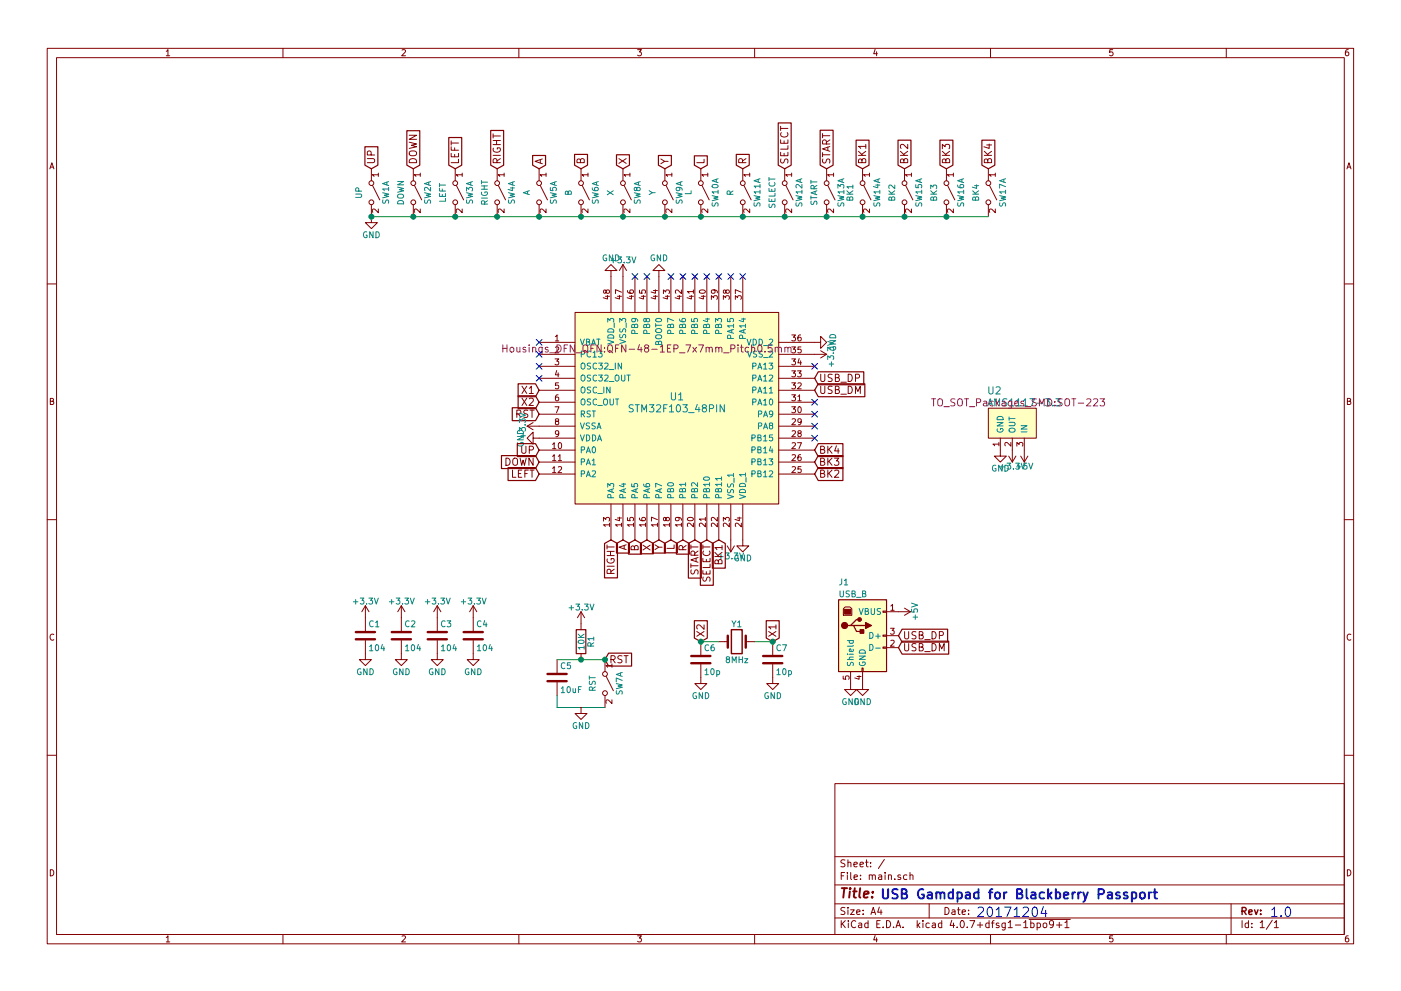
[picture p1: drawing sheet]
EESchema Schematic File Version 2
LIBS:power
LIBS:device
LIBS:switches
LIBS:relays
LIBS:motors
LIBS:transistors
LIBS:conn
LIBS:linear
LIBS:regul
LIBS:74xx
LIBS:cmos4000
LIBS:adc-dac
LIBS:memory
LIBS:xilinx
LIBS:microcontrollers
LIBS:dsp
LIBS:microchip
LIBS:analog_switches
LIBS:motorola
LIBS:texas
LIBS:intel
LIBS:audio
LIBS:interface
LIBS:digital-audio
LIBS:philips
LIBS:display
LIBS:cypress
LIBS:siliconi
LIBS:opto
LIBS:atmel
LIBS:contrib
LIBS:valves
LIBS:mysch
LIBS:main-cache
EELAYER 25 0
EELAYER END
$Descr A4 11693 8268
encoding utf-8
Sheet 1 1
Title ""
Date ""
Rev ""
Comp ""
Comment1 ""
Comment2 ""
Comment3 ""
Comment4 ""
$EndDescr
Text Notes 7350 7500 0    79   ~ 16
USB Gamdpad for Blackberry Passport
Text Notes 8150 7650 0    79   ~ 0
20171204
Text Notes 10600 7650 0    79   ~ 0
1.0
$Comp
L STM32F103_48PIN U1
U 1 1
P 5650 3350
F 0 "U1" H 5650 3400 60  0000 C CNN
F 1 "STM32F103_48PIN" H 5650 3300 60  0000 C CNN
F 2 "Housings_DFN_QFN:QFN-48-1EP_7x7mm_Pitch0.5mm" H 5400 3800 60  0000 C CNN
F 3 "" H 5400 3800 60  0000 C CNN
	1    5650 3350
	1    0    0    -1  
$EndComp
Text GLabel 4500 3250 0    61   Input ~ 0
X1
Text GLabel 4500 3350 0    61   Input ~ 0
X2
Text GLabel 4500 3450 0    61   Input ~ 0
RST
$Comp
L +3.3V #PWR01
U 1 1
P 4500 3550
F 0 "#PWR01" H 4500 3400 50  0001 C CNN
F 1 "+3.3V" H 4500 3690 50  0000 C CNN
F 2 "" H 4500 3550 50  0001 C CNN
F 3 "" H 4500 3550 50  0001 C CNN
	1    4500 3550
	0    -1   -1   0   
$EndComp
$Comp
L GND #PWR02
U 1 1
P 4500 3650
F 0 "#PWR02" H 4500 3400 50  0001 C CNN
F 1 "GND" H 4500 3500 50  0000 C CNN
F 2 "" H 4500 3650 50  0001 C CNN
F 3 "" H 4500 3650 50  0001 C CNN
	1    4500 3650
	0    1    1    0   
$EndComp
Text GLabel 6800 3250 2    61   Input ~ 0
USB_DM
Text GLabel 6800 3150 2    61   Input ~ 0
USB_DP
$Comp
L +3.3V #PWR03
U 1 1
P 6100 4500
F 0 "#PWR03" H 6100 4350 50  0001 C CNN
F 1 "+3.3V" H 6100 4640 50  0000 C CNN
F 2 "" H 6100 4500 50  0001 C CNN
F 3 "" H 6100 4500 50  0001 C CNN
	1    6100 4500
	-1   0    0    1   
$EndComp
$Comp
L GND #PWR04
U 1 1
P 6200 4500
F 0 "#PWR04" H 6200 4250 50  0001 C CNN
F 1 "GND" H 6200 4350 50  0000 C CNN
F 2 "" H 6200 4500 50  0001 C CNN
F 3 "" H 6200 4500 50  0001 C CNN
	1    6200 4500
	1    0    0    -1  
$EndComp
$Comp
L +3.3V #PWR05
U 1 1
P 6800 2950
F 0 "#PWR05" H 6800 2800 50  0001 C CNN
F 1 "+3.3V" H 6800 3090 50  0000 C CNN
F 2 "" H 6800 2950 50  0001 C CNN
F 3 "" H 6800 2950 50  0001 C CNN
	1    6800 2950
	0    1    1    0   
$EndComp
$Comp
L GND #PWR06
U 1 1
P 6800 2850
F 0 "#PWR06" H 6800 2600 50  0001 C CNN
F 1 "GND" H 6800 2700 50  0000 C CNN
F 2 "" H 6800 2850 50  0001 C CNN
F 3 "" H 6800 2850 50  0001 C CNN
	1    6800 2850
	0    -1   -1   0   
$EndComp
$Comp
L +3.3V #PWR07
U 1 1
P 5200 2300
F 0 "#PWR07" H 5200 2150 50  0001 C CNN
F 1 "+3.3V" H 5200 2440 50  0000 C CNN
F 2 "" H 5200 2300 50  0001 C CNN
F 3 "" H 5200 2300 50  0001 C CNN
	1    5200 2300
	1    0    0    -1  
$EndComp
$Comp
L GND #PWR08
U 1 1
P 5100 2300
F 0 "#PWR08" H 5100 2050 50  0001 C CNN
F 1 "GND" H 5100 2150 50  0000 C CNN
F 2 "" H 5100 2300 50  0001 C CNN
F 3 "" H 5100 2300 50  0001 C CNN
	1    5100 2300
	-1   0    0    1   
$EndComp
$Comp
L GND #PWR09
U 1 1
P 5500 2300
F 0 "#PWR09" H 5500 2050 50  0001 C CNN
F 1 "GND" H 5500 2150 50  0000 C CNN
F 2 "" H 5500 2300 50  0001 C CNN
F 3 "" H 5500 2300 50  0001 C CNN
	1    5500 2300
	-1   0    0    1   
$EndComp
$Comp
L C C1
U 1 1
P 3050 5300
F 0 "C1" H 3075 5400 50  0000 L CNN
F 1 "104" H 3075 5200 50  0000 L CNN
F 2 "Capacitors_SMD:C_0603_HandSoldering" H 3088 5150 50  0001 C CNN
F 3 "" H 3050 5300 50  0001 C CNN
	1    3050 5300
	1    0    0    -1  
$EndComp
$Comp
L C C2
U 1 1
P 3350 5300
F 0 "C2" H 3375 5400 50  0000 L CNN
F 1 "104" H 3375 5200 50  0000 L CNN
F 2 "Capacitors_SMD:C_0603_HandSoldering" H 3388 5150 50  0001 C CNN
F 3 "" H 3350 5300 50  0001 C CNN
	1    3350 5300
	1    0    0    -1  
$EndComp
$Comp
L C C3
U 1 1
P 3650 5300
F 0 "C3" H 3675 5400 50  0000 L CNN
F 1 "104" H 3675 5200 50  0000 L CNN
F 2 "Capacitors_SMD:C_0603_HandSoldering" H 3688 5150 50  0001 C CNN
F 3 "" H 3650 5300 50  0001 C CNN
	1    3650 5300
	1    0    0    -1  
$EndComp
$Comp
L C C4
U 1 1
P 3950 5300
F 0 "C4" H 3975 5400 50  0000 L CNN
F 1 "104" H 3975 5200 50  0000 L CNN
F 2 "Capacitors_SMD:C_0603_HandSoldering" H 3988 5150 50  0001 C CNN
F 3 "" H 3950 5300 50  0001 C CNN
	1    3950 5300
	1    0    0    -1  
$EndComp
$Comp
L GND #PWR010
U 1 1
P 3050 5450
F 0 "#PWR010" H 3050 5200 50  0001 C CNN
F 1 "GND" H 3050 5300 50  0000 C CNN
F 2 "" H 3050 5450 50  0001 C CNN
F 3 "" H 3050 5450 50  0001 C CNN
	1    3050 5450
	1    0    0    -1  
$EndComp
$Comp
L GND #PWR011
U 1 1
P 3350 5450
F 0 "#PWR011" H 3350 5200 50  0001 C CNN
F 1 "GND" H 3350 5300 50  0000 C CNN
F 2 "" H 3350 5450 50  0001 C CNN
F 3 "" H 3350 5450 50  0001 C CNN
	1    3350 5450
	1    0    0    -1  
$EndComp
$Comp
L GND #PWR012
U 1 1
P 3650 5450
F 0 "#PWR012" H 3650 5200 50  0001 C CNN
F 1 "GND" H 3650 5300 50  0000 C CNN
F 2 "" H 3650 5450 50  0001 C CNN
F 3 "" H 3650 5450 50  0001 C CNN
	1    3650 5450
	1    0    0    -1  
$EndComp
$Comp
L GND #PWR013
U 1 1
P 3950 5450
F 0 "#PWR013" H 3950 5200 50  0001 C CNN
F 1 "GND" H 3950 5300 50  0000 C CNN
F 2 "" H 3950 5450 50  0001 C CNN
F 3 "" H 3950 5450 50  0001 C CNN
	1    3950 5450
	1    0    0    -1  
$EndComp
$Comp
L +3.3V #PWR014
U 1 1
P 3050 5150
F 0 "#PWR014" H 3050 5000 50  0001 C CNN
F 1 "+3.3V" H 3050 5290 50  0000 C CNN
F 2 "" H 3050 5150 50  0001 C CNN
F 3 "" H 3050 5150 50  0001 C CNN
	1    3050 5150
	1    0    0    -1  
$EndComp
$Comp
L +3.3V #PWR015
U 1 1
P 3350 5150
F 0 "#PWR015" H 3350 5000 50  0001 C CNN
F 1 "+3.3V" H 3350 5290 50  0000 C CNN
F 2 "" H 3350 5150 50  0001 C CNN
F 3 "" H 3350 5150 50  0001 C CNN
	1    3350 5150
	1    0    0    -1  
$EndComp
$Comp
L +3.3V #PWR016
U 1 1
P 3650 5150
F 0 "#PWR016" H 3650 5000 50  0001 C CNN
F 1 "+3.3V" H 3650 5290 50  0000 C CNN
F 2 "" H 3650 5150 50  0001 C CNN
F 3 "" H 3650 5150 50  0001 C CNN
	1    3650 5150
	1    0    0    -1  
$EndComp
$Comp
L +3.3V #PWR017
U 1 1
P 3950 5150
F 0 "#PWR017" H 3950 5000 50  0001 C CNN
F 1 "+3.3V" H 3950 5290 50  0000 C CNN
F 2 "" H 3950 5150 50  0001 C CNN
F 3 "" H 3950 5150 50  0001 C CNN
	1    3950 5150
	1    0    0    -1  
$EndComp
$Comp
L C C5
U 1 1
P 4650 5650
F 0 "C5" H 4675 5750 50  0000 L CNN
F 1 "10uF" H 4675 5550 50  0000 L CNN
F 2 "Capacitors_SMD:C_0603_HandSoldering" H 4688 5500 50  0001 C CNN
F 3 "" H 4650 5650 50  0001 C CNN
	1    4650 5650
	1    0    0    -1  
$EndComp
$Comp
L R R1
U 1 1
P 4850 5350
F 0 "R1" V 4930 5350 50  0000 C CNN
F 1 "10K" V 4850 5350 50  0000 C CNN
F 2 "Resistors_SMD:R_0603_HandSoldering" V 4780 5350 50  0001 C CNN
F 3 "" H 4850 5350 50  0001 C CNN
	1    4850 5350
	1    0    0    -1  
$EndComp
$Comp
L SW_DPST_x2 SW7
U 1 1
P 5050 5700
F 0 "SW7" H 5050 5825 50  0000 C CNN
F 1 "RST" H 5050 5600 50  0000 C CNN
F 2 "Buttons_Switches_THT:SW_PUSH_6mm" H 5050 5700 50  0001 C CNN
F 3 "" H 5050 5700 50  0001 C CNN
	1    5050 5700
	0    1    1    0   
$EndComp
Wire Wire Line
	4650 5500 5050 5500
Connection ~ 4850 5500
$Comp
L +3.3V #PWR018
U 1 1
P 4850 5200
F 0 "#PWR018" H 4850 5050 50  0001 C CNN
F 1 "+3.3V" H 4850 5340 50  0000 C CNN
F 2 "" H 4850 5200 50  0001 C CNN
F 3 "" H 4850 5200 50  0001 C CNN
	1    4850 5200
	1    0    0    -1  
$EndComp
Wire Wire Line
	5050 5900 4650 5900
Wire Wire Line
	4650 5900 4650 5800
$Comp
L GND #PWR019
U 1 1
P 4850 5900
F 0 "#PWR019" H 4850 5650 50  0001 C CNN
F 1 "GND" H 4850 5750 50  0000 C CNN
F 2 "" H 4850 5900 50  0001 C CNN
F 3 "" H 4850 5900 50  0001 C CNN
	1    4850 5900
	1    0    0    -1  
$EndComp
$Comp
L Crystal Y1
U 1 1
P 6150 5350
F 0 "Y1" H 6150 5500 50  0000 C CNN
F 1 "8MHz" H 6150 5200 50  0000 C CNN
F 2 "Crystals:Crystal_SMD_5032-2pin_5.0x3.2mm_HandSoldering" H 6150 5350 50  0001 C CNN
F 3 "" H 6150 5350 50  0001 C CNN
	1    6150 5350
	1    0    0    -1  
$EndComp
$Comp
L C C6
U 1 1
P 5850 5500
F 0 "C6" H 5875 5600 50  0000 L CNN
F 1 "10p" H 5875 5400 50  0000 L CNN
F 2 "Capacitors_SMD:C_0603_HandSoldering" H 5888 5350 50  0001 C CNN
F 3 "" H 5850 5500 50  0001 C CNN
	1    5850 5500
	1    0    0    -1  
$EndComp
$Comp
L C C7
U 1 1
P 6450 5500
F 0 "C7" H 6475 5600 50  0000 L CNN
F 1 "10p" H 6475 5400 50  0000 L CNN
F 2 "Capacitors_SMD:C_0603_HandSoldering" H 6488 5350 50  0001 C CNN
F 3 "" H 6450 5500 50  0001 C CNN
	1    6450 5500
	1    0    0    -1  
$EndComp
$Comp
L GND #PWR020
U 1 1
P 5850 5650
F 0 "#PWR020" H 5850 5400 50  0001 C CNN
F 1 "GND" H 5850 5500 50  0000 C CNN
F 2 "" H 5850 5650 50  0001 C CNN
F 3 "" H 5850 5650 50  0001 C CNN
	1    5850 5650
	1    0    0    -1  
$EndComp
$Comp
L GND #PWR021
U 1 1
P 6450 5650
F 0 "#PWR021" H 6450 5400 50  0001 C CNN
F 1 "GND" H 6450 5500 50  0000 C CNN
F 2 "" H 6450 5650 50  0001 C CNN
F 3 "" H 6450 5650 50  0001 C CNN
	1    6450 5650
	1    0    0    -1  
$EndComp
Text GLabel 6450 5350 1    61   Input ~ 0
X1
Text GLabel 5850 5350 1    61   Input ~ 0
X2
Wire Wire Line
	6450 5350 6300 5350
Wire Wire Line
	6000 5350 5850 5350
Connection ~ 6450 5350
Connection ~ 5850 5350
$Comp
L USB_B J1
U 1 1
P 7200 5300
F 0 "J1" H 7000 5750 50  0000 L CNN
F 1 "USB_B" H 7000 5650 50  0000 L CNN
F 2 "Connectors:USB_Mini-B" H 7350 5250 50  0001 C CNN
F 3 "" H 7350 5250 50  0001 C CNN
	1    7200 5300
	1    0    0    -1  
$EndComp
Text GLabel 7500 5300 2    61   Input ~ 0
USB_DP
Text GLabel 7500 5400 2    61   Input ~ 0
USB_DM
$Comp
L +5V #PWR022
U 1 1
P 7500 5100
F 0 "#PWR022" H 7500 4950 50  0001 C CNN
F 1 "+5V" H 7500 5240 50  0000 C CNN
F 2 "" H 7500 5100 50  0001 C CNN
F 3 "" H 7500 5100 50  0001 C CNN
	1    7500 5100
	0    1    1    0   
$EndComp
$Comp
L GND #PWR023
U 1 1
P 7200 5700
F 0 "#PWR023" H 7200 5450 50  0001 C CNN
F 1 "GND" H 7200 5550 50  0000 C CNN
F 2 "" H 7200 5700 50  0001 C CNN
F 3 "" H 7200 5700 50  0001 C CNN
	1    7200 5700
	1    0    0    -1  
$EndComp
$Comp
L GND #PWR024
U 1 1
P 7100 5700
F 0 "#PWR024" H 7100 5450 50  0001 C CNN
F 1 "GND" H 7100 5550 50  0000 C CNN
F 2 "" H 7100 5700 50  0001 C CNN
F 3 "" H 7100 5700 50  0001 C CNN
	1    7100 5700
	1    0    0    -1  
$EndComp
$Comp
L SW_DPST_x2 SW1
U 1 1
P 3100 1600
F 0 "SW1" H 3100 1725 50  0000 C CNN
F 1 "UP" H 3100 1500 50  0000 C CNN
F 2 "mylib:dpad-v" H 3100 1600 50  0001 C CNN
F 3 "" H 3100 1600 50  0001 C CNN
	1    3100 1600
	0    1    1    0   
$EndComp
$Comp
L SW_DPST_x2 SW2
U 1 1
P 3450 1600
F 0 "SW2" H 3450 1725 50  0000 C CNN
F 1 "DOWN" H 3450 1500 50  0000 C CNN
F 2 "mylib:dpad-v" H 3450 1600 50  0001 C CNN
F 3 "" H 3450 1600 50  0001 C CNN
	1    3450 1600
	0    1    1    0   
$EndComp
$Comp
L SW_DPST_x2 SW3
U 1 1
P 3800 1600
F 0 "SW3" H 3800 1725 50  0000 C CNN
F 1 "LEFT" H 3800 1500 50  0000 C CNN
F 2 "mylib:dpad-h" H 3800 1600 50  0001 C CNN
F 3 "" H 3800 1600 50  0001 C CNN
	1    3800 1600
	0    1    1    0   
$EndComp
$Comp
L SW_DPST_x2 SW4
U 1 1
P 4150 1600
F 0 "SW4" H 4150 1725 50  0000 C CNN
F 1 "RIGHT" H 4150 1500 50  0000 C CNN
F 2 "mylib:dpad-h" H 4150 1600 50  0001 C CNN
F 3 "" H 4150 1600 50  0001 C CNN
	1    4150 1600
	0    1    1    0   
$EndComp
$Comp
L SW_DPST_x2 SW5
U 1 1
P 4500 1600
F 0 "SW5" H 4500 1725 50  0000 C CNN
F 1 "A" H 4500 1500 50  0000 C CNN
F 2 "mylib:dpad-h" H 4500 1600 50  0001 C CNN
F 3 "" H 4500 1600 50  0001 C CNN
	1    4500 1600
	0    1    1    0   
$EndComp
$Comp
L SW_DPST_x2 SW6
U 1 1
P 4850 1600
F 0 "SW6" H 4850 1725 50  0000 C CNN
F 1 "B" H 4850 1500 50  0000 C CNN
F 2 "mylib:dpad-v" H 4850 1600 50  0001 C CNN
F 3 "" H 4850 1600 50  0001 C CNN
	1    4850 1600
	0    1    1    0   
$EndComp
$Comp
L SW_DPST_x2 SW8
U 1 1
P 5200 1600
F 0 "SW8" H 5200 1725 50  0000 C CNN
F 1 "X" H 5200 1500 50  0000 C CNN
F 2 "mylib:dpad-v" H 5200 1600 50  0001 C CNN
F 3 "" H 5200 1600 50  0001 C CNN
	1    5200 1600
	0    1    1    0   
$EndComp
$Comp
L SW_DPST_x2 SW9
U 1 1
P 5550 1600
F 0 "SW9" H 5550 1725 50  0000 C CNN
F 1 "Y" H 5550 1500 50  0000 C CNN
F 2 "mylib:dpad-h" H 5550 1600 50  0001 C CNN
F 3 "" H 5550 1600 50  0001 C CNN
	1    5550 1600
	0    1    1    0   
$EndComp
$Comp
L SW_DPST_x2 SW10
U 1 1
P 5850 1600
F 0 "SW10" H 5850 1725 50  0000 C CNN
F 1 "L" H 5850 1500 50  0000 C CNN
F 2 "Buttons_Switches_THT:SW_PUSH_6mm" H 5850 1600 50  0001 C CNN
F 3 "" H 5850 1600 50  0001 C CNN
	1    5850 1600
	0    1    1    0   
$EndComp
$Comp
L SW_DPST_x2 SW11
U 1 1
P 6200 1600
F 0 "SW11" H 6200 1725 50  0000 C CNN
F 1 "R" H 6200 1500 50  0000 C CNN
F 2 "Buttons_Switches_THT:SW_PUSH_6mm" H 6200 1600 50  0001 C CNN
F 3 "" H 6200 1600 50  0001 C CNN
	1    6200 1600
	0    1    1    0   
$EndComp
$Comp
L SW_DPST_x2 SW12
U 1 1
P 6550 1600
F 0 "SW12" H 6550 1725 50  0000 C CNN
F 1 "SELECT" H 6550 1500 50  0000 C CNN
F 2 "Buttons_Switches_THT:SW_PUSH_6mm" H 6550 1600 50  0001 C CNN
F 3 "" H 6550 1600 50  0001 C CNN
	1    6550 1600
	0    1    1    0   
$EndComp
$Comp
L SW_DPST_x2 SW13
U 1 1
P 6900 1600
F 0 "SW13" H 6900 1725 50  0000 C CNN
F 1 "START" H 6900 1500 50  0000 C CNN
F 2 "Buttons_Switches_THT:SW_PUSH_6mm" H 6900 1600 50  0001 C CNN
F 3 "" H 6900 1600 50  0001 C CNN
	1    6900 1600
	0    1    1    0   
$EndComp
$Comp
L SW_DPST_x2 SW14
U 1 1
P 7200 1600
F 0 "SW14" H 7200 1725 50  0000 C CNN
F 1 "BK1" H 7200 1500 50  0000 C CNN
F 2 "Buttons_Switches_THT:SW_PUSH_6mm" H 7200 1600 50  0001 C CNN
F 3 "" H 7200 1600 50  0001 C CNN
	1    7200 1600
	0    1    1    0   
$EndComp
$Comp
L SW_DPST_x2 SW15
U 1 1
P 7550 1600
F 0 "SW15" H 7550 1725 50  0000 C CNN
F 1 "BK2" H 7550 1500 50  0000 C CNN
F 2 "Buttons_Switches_THT:SW_PUSH_6mm" H 7550 1600 50  0001 C CNN
F 3 "" H 7550 1600 50  0001 C CNN
	1    7550 1600
	0    1    1    0   
$EndComp
$Comp
L SW_DPST_x2 SW16
U 1 1
P 7900 1600
F 0 "SW16" H 7900 1725 50  0000 C CNN
F 1 "BK3" H 7900 1500 50  0000 C CNN
F 2 "Buttons_Switches_THT:SW_PUSH_6mm" H 7900 1600 50  0001 C CNN
F 3 "" H 7900 1600 50  0001 C CNN
	1    7900 1600
	0    1    1    0   
$EndComp
$Comp
L SW_DPST_x2 SW17
U 1 1
P 8250 1600
F 0 "SW17" H 8250 1725 50  0000 C CNN
F 1 "BK4" H 8250 1500 50  0000 C CNN
F 2 "Buttons_Switches_THT:SW_PUSH_6mm" H 8250 1600 50  0001 C CNN
F 3 "" H 8250 1600 50  0001 C CNN
	1    8250 1600
	0    1    1    0   
$EndComp
Wire Wire Line
	8250 1800 3100 1800
$Comp
L GND #PWR025
U 1 1
P 3100 1800
F 0 "#PWR025" H 3100 1550 50  0001 C CNN
F 1 "GND" H 3100 1650 50  0000 C CNN
F 2 "" H 3100 1800 50  0001 C CNN
F 3 "" H 3100 1800 50  0001 C CNN
	1    3100 1800
	1    0    0    -1  
$EndComp
Connection ~ 3100 1800
Connection ~ 3450 1800
Connection ~ 3800 1800
Connection ~ 4150 1800
Connection ~ 4500 1800
Connection ~ 4850 1800
Connection ~ 5200 1800
Connection ~ 5550 1800
Connection ~ 5850 1800
Connection ~ 6200 1800
Connection ~ 6550 1800
Connection ~ 6900 1800
Connection ~ 7200 1800
Connection ~ 7550 1800
Connection ~ 7900 1800
Text GLabel 3100 1400 1    61   Input ~ 0
UP
Text GLabel 3450 1400 1    61   Input ~ 0
DOWN
Text GLabel 3800 1400 1    61   Input ~ 0
LEFT
Text GLabel 4150 1400 1    61   Input ~ 0
RIGHT
Text GLabel 4500 1400 1    61   Input ~ 0
A
Text GLabel 4850 1400 1    61   Input ~ 0
B
Text GLabel 5200 1400 1    61   Input ~ 0
X
Text GLabel 5550 1400 1    61   Input ~ 0
Y
Text GLabel 5850 1400 1    61   Input ~ 0
L
Text GLabel 6200 1400 1    61   Input ~ 0
R
Text GLabel 6550 1400 1    61   Input ~ 0
SELECT
Text GLabel 6900 1400 1    61   Input ~ 0
START
Text GLabel 7200 1400 1    61   Input ~ 0
BK1
Text GLabel 7550 1400 1    61   Input ~ 0
BK2
Text GLabel 7900 1400 1    61   Input ~ 0
BK3
Text GLabel 8250 1400 1    61   Input ~ 0
BK4
Text GLabel 4500 3750 0    60   Input ~ 0
UP
Text GLabel 4500 3850 0    60   Input ~ 0
DOWN
Text GLabel 4500 3950 0    60   Input ~ 0
LEFT
Text GLabel 5100 4500 3    60   Input ~ 0
RIGHT
Text GLabel 5200 4500 3    60   Input ~ 0
A
Text GLabel 5300 4500 3    60   Input ~ 0
B
Text GLabel 5400 4500 3    60   Input ~ 0
X
Text GLabel 5500 4500 3    60   Input ~ 0
Y
Text GLabel 5600 4500 3    60   Input ~ 0
L
Text GLabel 5700 4500 3    60   Input ~ 0
R
Text GLabel 5800 4500 3    60   Input ~ 0
START
Text GLabel 5900 4500 3    60   Input ~ 0
SELECT
Text GLabel 6000 4500 3    60   Input ~ 0
BK1
Text GLabel 6800 3950 2    60   Input ~ 0
BK2
Text GLabel 6800 3850 2    60   Input ~ 0
BK3
Text GLabel 6800 3750 2    60   Input ~ 0
BK4
NoConn ~ 6800 3650
NoConn ~ 6800 3550
NoConn ~ 6800 3450
NoConn ~ 6800 3350
NoConn ~ 6800 3050
NoConn ~ 6200 2300
NoConn ~ 6100 2300
NoConn ~ 6000 2300
NoConn ~ 5900 2300
NoConn ~ 5800 2300
NoConn ~ 5700 2300
NoConn ~ 5600 2300
NoConn ~ 5400 2300
NoConn ~ 5300 2300
NoConn ~ 4500 2850
NoConn ~ 4500 2950
NoConn ~ 4500 3050
NoConn ~ 4500 3150
$Comp
L AMS1117-3.3 U2
U 1 1
P 8450 3550
F 0 "U2" H 8300 3850 60  0000 C CNN
F 1 "AMS1117-3.3" H 8550 3750 60  0000 C CNN
F 2 "TO_SOT_Packages_SMD:SOT-223" H 8500 3750 60  0000 C CNN
F 3 "" H 8500 3750 60  0000 C CNN
	1    8450 3550
	1    0    0    -1  
$EndComp
$Comp
L GND #PWR026
U 1 1
P 8350 3750
F 0 "#PWR026" H 8350 3500 50  0001 C CNN
F 1 "GND" H 8350 3600 50  0000 C CNN
F 2 "" H 8350 3750 50  0001 C CNN
F 3 "" H 8350 3750 50  0001 C CNN
	1    8350 3750
	1    0    0    -1  
$EndComp
$Comp
L +3.3V #PWR027
U 1 1
P 8450 3750
F 0 "#PWR027" H 8450 3600 50  0001 C CNN
F 1 "+3.3V" H 8450 3890 50  0000 C CNN
F 2 "" H 8450 3750 50  0001 C CNN
F 3 "" H 8450 3750 50  0001 C CNN
	1    8450 3750
	-1   0    0    1   
$EndComp
$Comp
L +5V #PWR028
U 1 1
P 8550 3750
F 0 "#PWR028" H 8550 3600 50  0001 C CNN
F 1 "+5V" H 8550 3890 50  0000 C CNN
F 2 "" H 8550 3750 50  0001 C CNN
F 3 "" H 8550 3750 50  0001 C CNN
	1    8550 3750
	-1   0    0    1   
$EndComp
Text GLabel 5050 5500 2    60   Input ~ 0
RST
Connection ~ 5050 5500
$EndSCHEMATC
